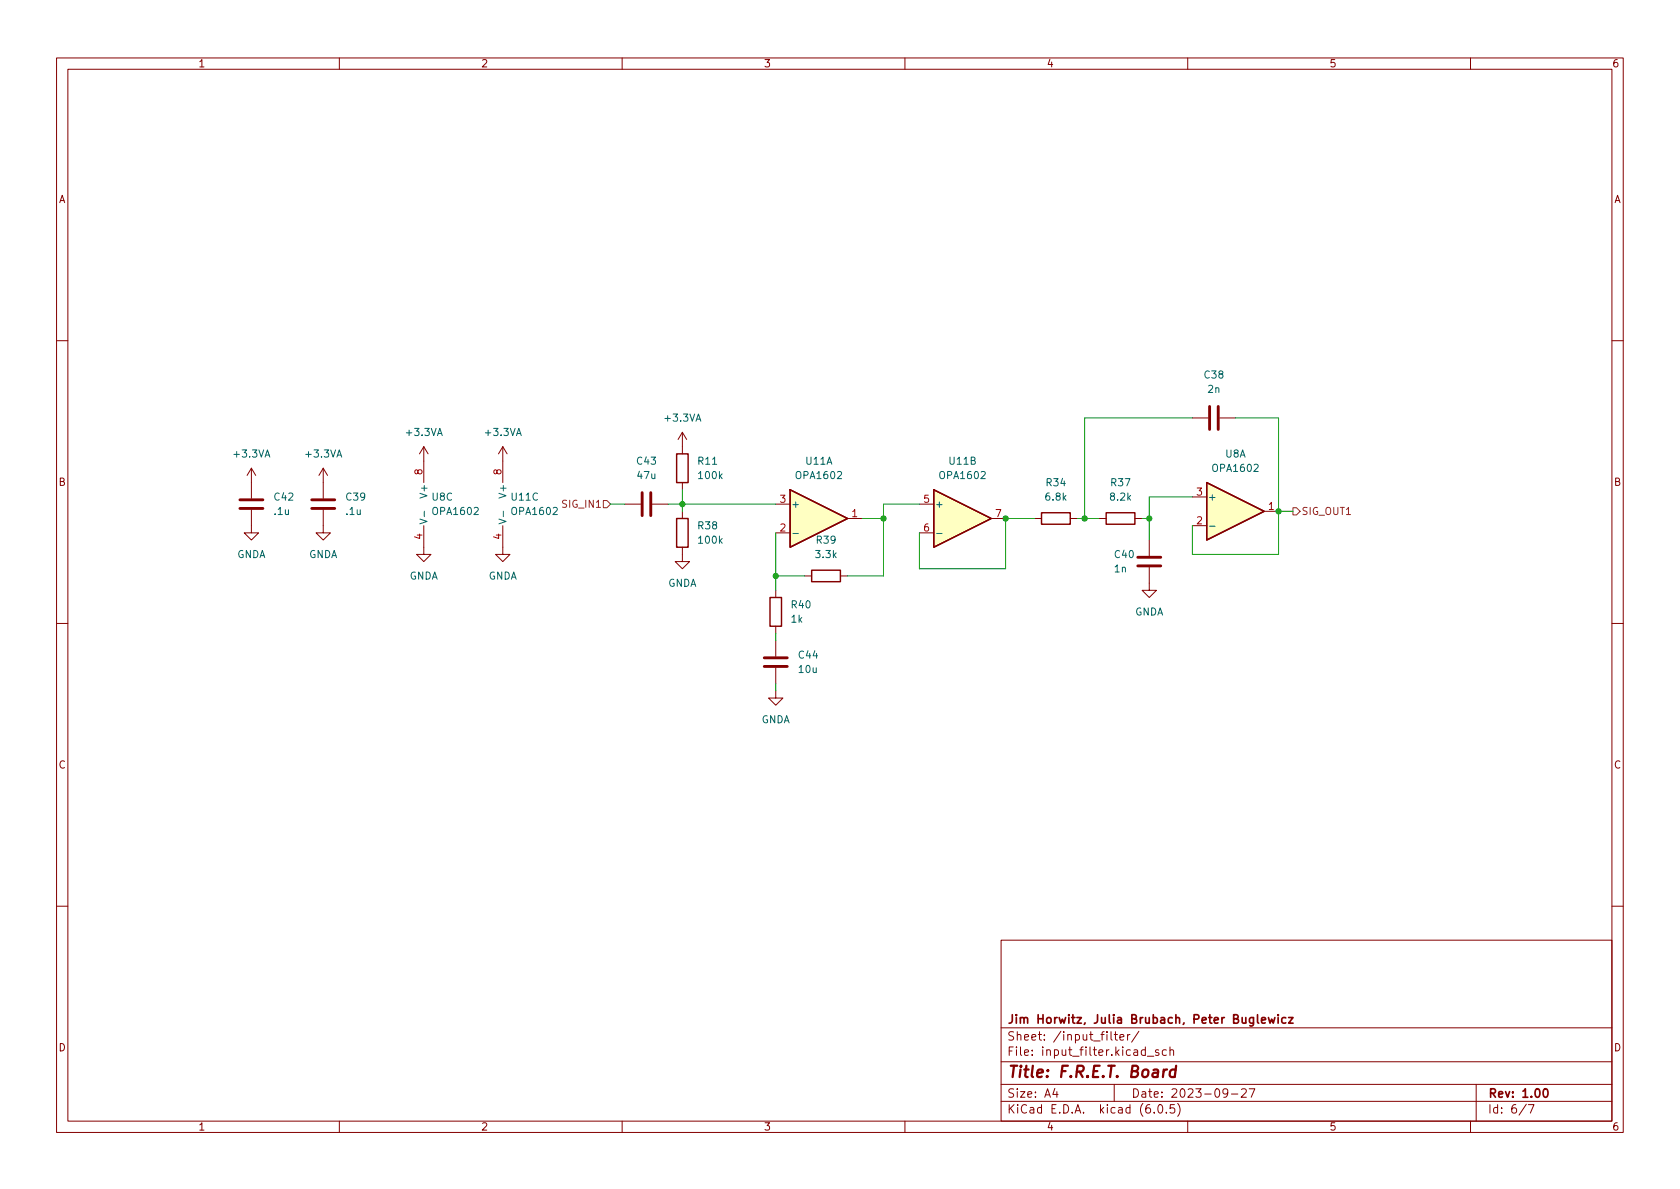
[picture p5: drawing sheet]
<svg xmlns="http://www.w3.org/2000/svg" width="297mm" height="210mm" viewBox="0 0 297 210" stroke-linecap="round" stroke-linejoin="round" font-family="sans-serif">
<g fill="none" stroke="#840000" stroke-width=".18">
<path d="M10 10.2h277v190.1h-277zM12 12.2h273v186.1h-273zM60 10.2v2M110 10.2v2M160 10.2v2M210 10.2v2M260 10.2v2M10 60.2h2M74.9 79v6.3M74.9 79l-.7 1.3M74.9 79l.8 1.3M88.9 79v6.3"/>
<path d="M88.9 79l-.8 1.3M88.9 79l.8 1.3M120.6 76.4v3.9M120.6 76.4l-.7 1.3M120.6 76.4l.8 1.3M210.8 73.9h2.8M215.6 73.9h2.8M285 60.2h2M44.4 90.2v4h1.3l-1.3 1.3-1.2-1.3h1.2M44.4 82.8v5.3M44.4 82.8l-.7 1.3M44.4 82.8l.8 1.3"/>
<path d="M57.1 90.2v4h1.3l-1.3 1.3-1.2-1.3h1.2M57.1 82.8l-.7 1.3M57.1 82.8v5.3M57.1 82.8l.8 1.3M74.9 93v5h1.3l-1.3 1.3-1.2-1.3h1.2M88.9 93v5h1.3l-1.3 1.3-1.3-1.3h1.3M110.5 89.1h2.8M115.3 89.1h2.8M120.6 96.8v2.5h1.3l-1.3 1.3-1.2-1.3h1.2M120.6 85.3v1.3M120.6 90.4v1.3M137.2 89.1h2.5"/>
<path d="M137.2 94.2h2.5M149.9 91.7h2.5M162.6 89.1h2.5M162.6 94.2h2.5M175.3 91.7h2.5M182.9 91.7h1.2M189.2 91.7h1.3M194.3 91.7h1.3M200.7 91.7h1.2M203.2 95.5v2.8M210.8 93h2.6M210.8 87.9h2.6"/>
<path d="M223.5 90.4h2.6M10 110.2h2M137.2 104.4v1.3M137.2 110.7v1.3M137.2 113.3v2.8M137.2 118.1v2.8M142.2 101.8h1.3M148.6 101.8h1.3M203.2 100.3v4.1h1.3l-1.3 1.3-1.3-1.3h1.3M285 110.2h2M137.2 122.2v1.2h1.2l-1.2 1.3-1.3-1.3h1.3M10 160.2h2"/>
<path d="M177 166.3h108v32h-108zM285 160.2h2M60 198.3v2M110 198.3v2M160 198.3v2M177 194.8h108M177 191.8h108M177 187.8h108M177 181.8h108M186.5 192.5l-.4 1h1M186.9 193v1M196.4 182.4v1.3l.2 .2"/>
<path d="M197 191.8v3M197 182.9h.6M197.2 182.4v1.3l.4 .2M198 183.4l.7-.1-.1-.3-.4-.1-.2 .2 .1 .8h.5M199.4 182.9v1M199.8 182.9l-.3 .1-.1 .2M201.4 182.4l-1.3 1.9M202.9 186.8h1.1M204.1 196.7v.1M204.9 185.7l-.4-.1-.2 .2 .1 .3 .5 .1v.4h-.6M204.9 195.4l.2-.1a.81 .81 0 0 1 .6 .7 .81 .81 0 0 1-.3 .8h-.2a.81 .81 0 0 1-.6-.6 .81 .81 0 0 1 .3-.8zM206.2 196.7v.1"/>
<path d="M206.2 185.7l-.4-.1-.3 .3v.4l.1 .3h.6M206.9 185.8l.2-.2 .3 .1 .1 .9M206.9 185.1v1.5M207.6 195.3h-.7v.7l.2-.1 .5 .1 .1 .2-.1 .5-.2 .1-.5-.1M208.2 195.1a1.72 1.72 0 0 1 0 2.3M210 198.3v2M217.1 193.2l-.3 .3h-.3l-.3-.3 .2-.6 .4-.1 .2 .2a.99 .99 0 0 1-.4 1.3h-.2M217.7 193.5h1.2M219.5 192.7l.6-.2 .2 .2 .1 .3-1 1h1M220.9 192.5h1l-.7 1.5M260 198.3v2M261 191.8v6.5"/>
<path d="M269.9 195.3l-1.3 1.9M270.2 195.3h1l-.6 1.5"/>
</g>
<path d="M224.3 179.9l.3 1 .2-.7 .3 .7 .3-1M226 179.4v.2M226 179.9v1M227.8 179.9h.8l-.8 1h.8M223.1 180.4l.7-.1-.1-.3-.4-.1-.2 .2v.8h.6M227.3 180l-.4-.1-.3 .3v.4l.2 .3h.5M273.1 192.6l.1-.1a.8 .8 0 0 1 .5 .8 .8 .8 0 0 1-.5 .7 .99 .99 0 0 1-.1-1.4z" fill="none" stroke="#840000" stroke-width=".3"/>
<path d="M206.3 189.1l-.3 .1-.3 .3M207.9 189.2a.66 .66 0 0 0-1 .3l-.1 .6 .2 .3 .1 .1 .6-.1M208 188.5l-.3 2" fill="none" stroke="#840000" stroke-width=".4"/>
<g fill="#ffffc2" stroke="#ffffc2" stroke-width=".18">
<path d="M213.4 85.3l10.1 5.1-10.1 5.1z"/>
<path d="M165.1 86.6l10.2 5.1-10.2 5.1z"/>
<path d="M139.7 86.6l10.2 5.1-10.2 5.1z"/>
</g>
<path d="M119.6 91.7h2.1v5.1h-2.1zM119.6 80.3h2.1v5h-2.1zM139.7 86.6l10.2 5.1-10.2 5.1zM165.1 86.6l10.2 5.1-10.2 5.1zM184.1 90.7h5.1v2h-5.1zM195.6 90.7h5.1v2h-5.1zM213.4 85.3l10.1 5.1-10.1 5.1zM136.1 105.7h2.1v5h-2.1zM143.5 100.8h5.1v2.1h-5.1z" fill="none" stroke="#840000" stroke-width=".25"/>
<path d="M74.2 91.8l1.3 .4-1.3 .4M75 90.4v1M88.2 91.8l1.3 .4-1.3 .4M89 90.4v1M140.2 94.3h1M165.6 94.3h1M213.9 93h.9" fill="none" stroke="#006464" stroke-width=".18"/>
<path d="M213.9 71.9v4M215.4 71.9v4M42.4 89.9h4.1M42.4 88.4h4.1M55.1 89.9h4.1M55.1 88.4h4.1M113.5 87.1v4.1M115.1 87.1v4.1M201.2 98.5h4M135.1 116.3h4.1M135.1 117.9h4.1M201.2 100.1h4" fill="none" stroke="#840000" stroke-width=".51"/>
<path d="M106.7 88.5h.6l.6 .6-.6 .7h-.6zM228.6 89.8h.6l.7 .6-.7 .7h-.6z" fill="none" stroke="#725600" stroke-width=".18"/>
<g fill="none" stroke="#009600" stroke-width=".18">
<path d="M210.8 73.9h-19v17.8M218.4 73.9h7.7v24.1h-15.3v-5M107.9 89.1h2.6M118.1 89.1h19.1M120.6 86.6v3.8M137.2 94.2v10.2M152.4 91.7h3.8M162.6 89.1h-6.4v12.7h-6.3M182.9 91.7h-5.1v8.9h-15.2v-6.4M190.5 91.7h3.8M201.9 91.7h1.3M210.8 87.9h-7.6v7.6"/>
<path d="M226.1 90.4h2.5M137.2 112v1.3M137.2 101.8h5M137.2 120.9v1.3"/>
</g>
<g fill="#009600" stroke="#009600" stroke-width=".18">
<circle cx="191.8" cy="91.7" r=".46"/>
<circle cx="226.1" cy="90.4" r=".46"/>
<circle cx="177.8" cy="91.7" r=".46"/>
<circle cx="203.2" cy="91.7" r=".46"/>
<circle cx="137.2" cy="101.8" r=".46"/>
<circle cx="156.2" cy="91.7" r=".46"/>
<circle cx="120.6" cy="89.1" r=".46"/>
</g>
<text font-size="2.8" fill="#840000" x="178" y="190.6">Title: F.R.E.T. Board</text>
<g font-size="2.1" fill="#840000">
<text x="178" y="184">Sheet: /input_filter/</text>
<text x="178" y="181">Jim Horwitz, Julia Brubach, Peter Buglewicz</text>
<text x="178" y="186.7">File: input_filter.kicad_sch</text>
<text x="178" y="196.9">KiCad E.D.A. kicad (6.0.5)</text>
<text x="178" y="194.1">Size: A4</text>
<text x="200" y="194.1">Date: 2023-09-27</text>
<text x="263" y="194.1">Rev: 1.00</text>
<text x="263" y="196.9">Id: 6/7</text>
</g>
<g font-size="1.8" fill="#840000">
<text x="35" y="11.9">1</text>
<text x="85" y="11.9">2</text>
<text x="135" y="11.9">3</text>
<text x="185" y="11.9">4</text>
<text x="235" y="11.9">5</text>
<text x="285" y="11.9">6</text>
<text x="10.3" y="35.9">A</text>
<text x="285.3" y="35.9">A</text>
<text x="10.3" y="85.9">B</text>
<text x="285.3" y="85.9">B</text>
<text x="10.3" y="135.9">C</text>
<text x="285.3" y="135.9">C</text>
<text x="10.3" y="185.9">D</text>
<text x="285.3" y="185.9">D</text>
<text x="35" y="199.9">1</text>
<text x="85" y="199.9">2</text>
<text x="135" y="199.9">3</text>
<text x="185" y="199.9">4</text>
<text x="235" y="199.9">5</text>
<text x="285" y="199.9">6</text>
</g>
<g font-size="1.8" fill="#006464">
<text x="213" y="66.9">C38</text>
<text x="213.6" y="69.5">2n</text>
<text x="72" y="77.1">+3.3VA</text>
<text x="85.9" y="77.1">+3.3VA</text>
<text x="117.7" y="74.5">+3.3VA</text>
<text x="41.5" y="80.9">+3.3VA</text>
<text x="54.2" y="80.9">+3.3VA</text>
<text x="112.7" y="82.2">C43</text>
<text x="123.5" y="82.2">R11</text>
<text x="142.5" y="82.2">U11A</text>
<text x="167.9" y="82.2">U11B</text>
<text x="214.6" y="83.4">OPA1602</text>
<text x="216.7" y="80.9">U8A</text>
<text x="48.6" y="88.5">C42</text>
<text x="61.3" y="88.5">C39</text>
<text x="75.6" y="87.7" transform="rotate(-90 75.6 87.7)">V+</text>
<text x="76.4" y="88.5">U8C</text>
<text x="89.5" y="87.7" transform="rotate(-90 89.5 87.7)">V+</text>
<text x="90.5" y="88.5">U11C</text>
<text x="112.8" y="84.7">47u</text>
<text x="123.6" y="84.7">100k</text>
<text x="139.8" y="89.8">+</text>
<text x="140.9" y="84.7">OPA1602</text>
<text x="165.2" y="89.8">+</text>
<text x="166.3" y="84.7">OPA1602</text>
<text x="185" y="88.5">6.8k</text>
<text x="185.1" y="86">R34</text>
<text x="196.4" y="88.5">8.2k</text>
<text x="196.5" y="86">R37</text>
<text x="213.5" y="88.5">+</text>
<text x="48.5" y="91.1">.1u</text>
<text x="61.2" y="91.1">.1u</text>
<text x="76.7" y="91.1">OPA1602</text>
<text x="90.6" y="91.1">OPA1602</text>
<text x="123.5" y="93.6">R38</text>
<text x="41.8" y="98.7">GNDA</text>
<text x="54.5" y="98.7">GNDA</text>
<text x="123.6" y="96.1">100k</text>
<text x="144.3" y="98.7">3.3k</text>
<text x="144.4" y="96.1">R39</text>
<text x="197.1" y="101.2">1n</text>
<text x="197.2" y="98.7">C40</text>
<text x="72.3" y="102.5">GNDA</text>
<text x="86.3" y="102.5">GNDA</text>
<text x="118" y="103.8">GNDA</text>
<text x="140" y="107.6">R40</text>
<text x="139.9" y="110.1">1k</text>
<text x="200.6" y="108.8">GNDA</text>
<text x="141.3" y="116.5">C44</text>
<text x="141.3" y="119">10u</text>
<text x="134.6" y="127.9">GNDA</text>
</g>
<g font-size="1.8" fill="#a90000">
<text x="74.7" y="83.9" transform="rotate(-90 74.7 83.9)">8</text>
<text x="88.6" y="83.9" transform="rotate(-90 88.6 83.9)">8</text>
<text x="137.9" y="88.9">3</text>
<text x="163.3" y="88.9">5</text>
<text x="211.6" y="87.6">3</text>
<text x="74.7" y="95.4" transform="rotate(-90 74.7 95.4)">4</text>
<text x="88.6" y="95.4" transform="rotate(-90 88.6 95.4)">4</text>
<text x="137.9" y="94">2</text>
<text x="150.6" y="91.4">1</text>
<text x="163.3" y="94">6</text>
<text x="176" y="91.4">7</text>
<text x="211.6" y="92.7">2</text>
<text x="224.3" y="90.2">1</text>
</g>
<g font-size="1.8" fill="#725600">
<text x="99.7" y="89.8">SIG_IN1</text>
<text x="230.1" y="91.1">SIG_OUT1</text>
</g>
</svg>
